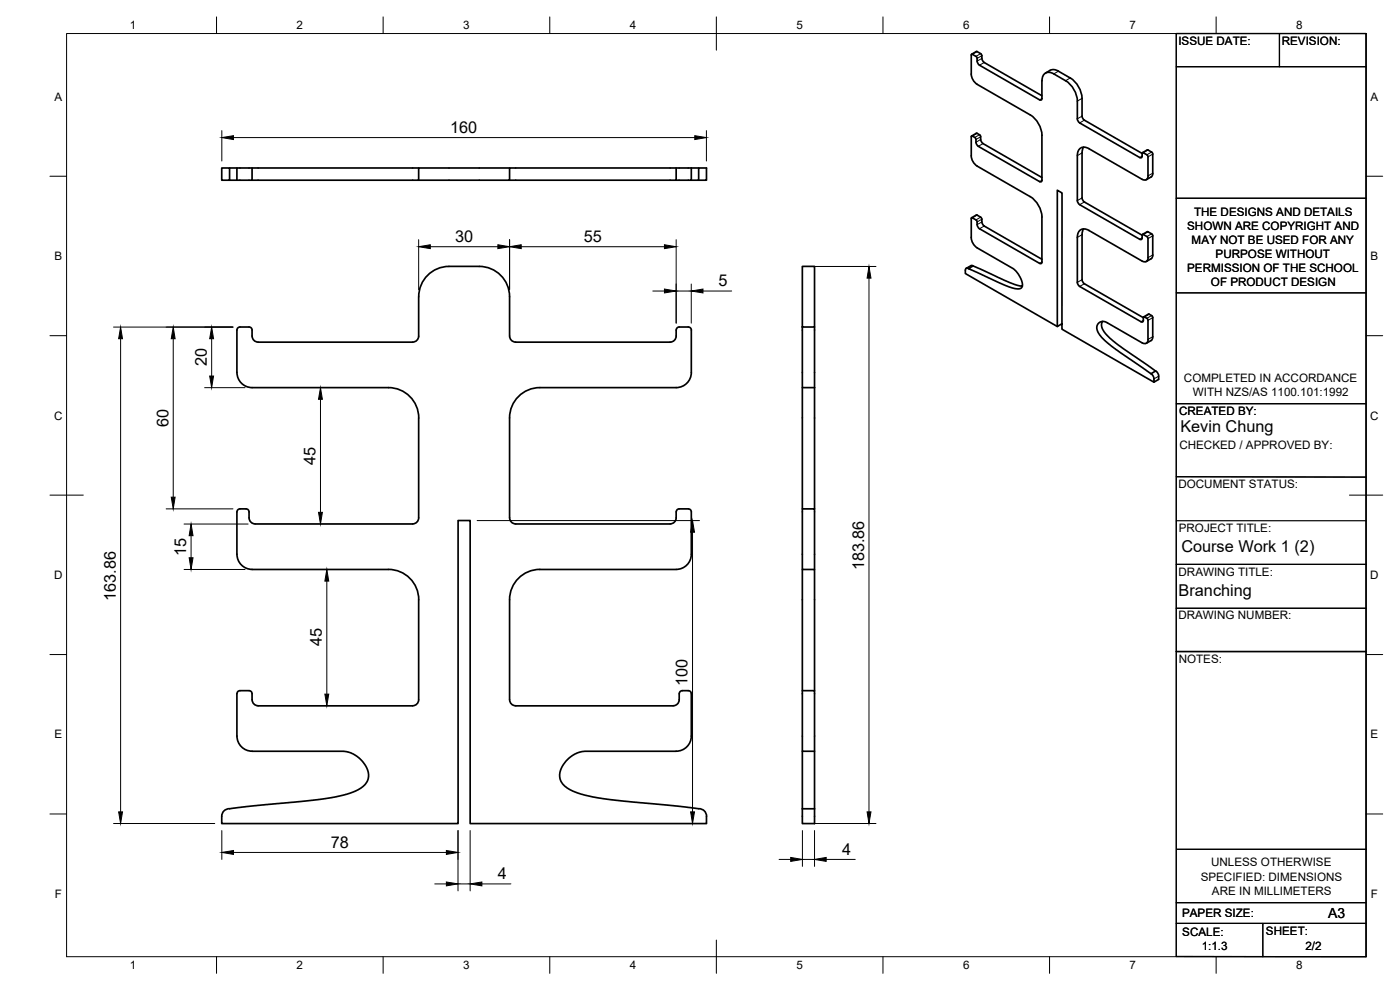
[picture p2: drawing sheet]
<svg xmlns="http://www.w3.org/2000/svg" width="420mm" height="297mm" viewBox="0 0 420 297" stroke-linecap="round" stroke-linejoin="round" font-family="sans-serif">
<!-- layer: Visible -->
<g fill="none" stroke="#000" stroke-width=".51">
<path d="M292.9 16.9l-1.4-.6v5.9l.5 1.8 1.3 1.3M292.9 16.9l.4 .6M293.2 15.5l1.3 .8 .2 1.2M293.2 17.5v.8M293.3 15.5l-1.7 .8M293.3 18.3l.2 .7 .5 .6 18 10.4M294.7 17.5l.2 .7 .5 .5 17.3 10M293.2 25.3l16 9.2a7.8 7.8 0 0 1 3.5 6.1v13.5l-.2 .4h-.5M315.2 21.1l-1.4 .8M315.2 21.1l.9-.2 1 .2 4.1 2.3a7.7 7.7 0 0 1 3.5 6.1v5.3l.5 1 17.6 10.2-.1 1.1-.6 .2-18.1-10.4M316.3 22.2l3.5 2a7.8 7.8 0 0 1 3.5 6.1v5.4l.2 .6 .5 .6M316.3 22.2a2.18 2.18 0 0 0-2.5-.3 2.18 2.18 0 0 0-1.1 2.3v5.3l-.2 .5-.5-.1"/>
<path d="M66.5 50.4h2.4v3.7h-2.4zM68.9 50.4h2.2M75.6 50.4h-4.5v3.7h-2.2M125.6 50.4h-50v3.7h-4.5M152.9 50.4h-27.3v3.7h-50M202.9 50.4h-50v3.7h-27.3M207.5 50.4h2.2M207.5 54.1h2.2v-3.7h2.3v3.7h-2.3M207.5 50.4h-4.6v3.7h-50M207.5 50.4v3.7h-4.6M292.5 41.2l-1-.4v5.9l.5 1.8 1.3 1.3M292.6 41.2l.3 .6a1.94 1.94 0 0 0 .7 2.1l18.4 10.6"/>
<path d="M293.2 49.8l16 9.2a7.8 7.8 0 0 1 3.5 6.1v13.5l-.2 .5-.5-.1M293.2 40l.9 .6 .2 .4a1.92 1.92 0 0 0 .7 2.1l17.7 10.2M293.3 40l-1.7 .8M325.2 44.1l-.5 1.8v13.5l.2 .7 .5 .5 17.4 10-.1 1.1-.6 .1-18.1-10.4M326.9 44.6l15.9 9.2a1.06 1.06 0 0 0 1.2 .1 1.06 1.06 0 0 0 .5-1.1l.1-5.8-.4-.6M326.9 44.6a2.16 2.16 0 0 0-2.5-.2 2.16 2.16 0 0 0-1.1 2.3v13.5l.2 .7 .5 .5M343.1 45.8l1.1 .6M343.1 45.8l-.3 .2M345.6 45.6l-1.2-.6-1.5 .8M345.6 45.6l.4 .6-.1 6.1-.4 .8-1.5 .8M240.8 79.9h3.7v18.2h-3.7zM291.4 79.7l-1.4 .8"/>
<path d="M291.4 79.7l.7 .1M293.2 74.4l11.1 6.4 1.3 1.5 .8 1.3 .4 1.2-.1 1.3-.3 .4-.8 .2-2.6-.6-12.4-5.5 1.4-.8 11.3 5.1 3.5 1M293.2 64.5l1.1 .7M293.2 66.6v.8M293.3 64.6l-1.7 .7M293.3 67.4l.2 .7 .5 .5 18 10.4M293.3 66.6l-.4-.6-1.4-.6v6.5l.9 1.7 .9 .8M294.3 65.2l.3 .3 .1 1.1M294.7 66.6l.2 .7 .5 .5 17.3 10M325.2 68.7l-.5 1.7v13.5l.2 .7 .5 .5 17.7 10.2M326.9 69.2l15.9 9.1a1.06 1.06 0 0 0 1.2 .2 1.06 1.06 0 0 0 .5-1.2l.1-5.7-.4-.6M326.9 69.2a2.16 2.16 0 0 0-2.5-.3 2.16 2.16 0 0 0-1.1 2.3v13.5l.5 1 18.6 10.8 .3 .1 .4-.2v-1.1"/>
<path d="M343.1 70.4l1.1 .6M343.1 70.4l-.3 .2M345.6 70.2l-1.2-.7-1.5 .8M345.6 70.2l.4 .6-.1 6.1-.4 .8-1.5 .8M240.8 98.1v18.2h3.7M244.5 98.1v18.2M290.6 80.6l-.4-.2-.4 .2-.1 1.5 27.6 15.9M318.7 97.1l-1.4 .9v-40.9l1.4 .8v40.9l27.6 15.9M343.5 95.1l.7 .4M343.5 95.1l-.4 .2M344.2 95.5l.4 .6-.1 5.7a1.06 1.06 0 0 1-.5 1.2 1.06 1.06 0 0 1-1.2-.1l-10.9-6.3-1.1-.2-1.1 .6a3.2 3.2 0 0 0 .8 4.1l3.4 3 11.5 8 1.4-.8-11-7.6-2.8-2.3-1.3-1.4-.8-1.3-.3-1.4 .3-.9M344.6 94.3l-1.4 .8"/>
<path d="M344.7 94.3l.9 .4M345.6 94.7l.4 .6-.1 6.1-.4 .8-1.5 .8M75.6 100.8v-1.8a.9 .9 0 0 0-.9-.9h-2.7a.94 .94 0 0 0-.9 .9v12.8a4.5 4.5 0 0 0 4.5 4.5h41a9.1 9.1 0 0 1 9 9.1v30a1.81 1.81 0 0 1-1.8 1.8M75.7 100.8a1.81 1.81 0 0 0 1.8 1.8l46.3 .1M152.9 100.8v-11.8a9.1 9.1 0 0 0-9.1-9.1h-9a9.1 9.1 0 0 0-9.2 9.1v11.8a1.81 1.81 0 0 1-1.8 1.8M153 100.8a1.81 1.81 0 0 0 1.8 1.8l46.3 .1M201.1 102.6a1.81 1.81 0 0 0 1.8-1.8v-1.8a.9 .9 0 0 1 .9-.9h2.8a.9 .9 0 0 1 .9 .9v12.8a4.5 4.5 0 0 1-4.6 4.5h-40.9a9.1 9.1 0 0 0-9.1 9.1v30M240.8 116.3v36.4h3.7v18.2M244.5 116.3v36.4M346.8 111.3l.8 1 .1 1.5-1.4 .9-.1-1.6-.8-1M76.6 157.2h47.2M76.6 157.2a1.85 1.85 0 0 1-1.9-1.8v-1.8a.9 .9 0 0 0-.9-.9h-1.8a.94 .94 0 0 0-.9 .9v12.7a4.6 4.6 0 0 0 4.5 4.6l41-.1a9.1 9.1 0 0 1 9 9.1v30a1.81 1.81 0 0 1-1.8 1.9"/>
<path d="M153 155.4a1.81 1.81 0 0 0 1.8 1.8h46.3M201.1 157.2a1.81 1.81 0 0 0 1.8-1.8v-1.8a.94 .94 0 0 1 .9-.9h2.8a.9 .9 0 0 1 .9 .9v12.7a4.5 4.5 0 0 1-4.6 4.5l-40.9 .1a9.1 9.1 0 0 0-9.1 9v30.1M240.8 152.7v18.2h3.7v36.3M240.8 170.9v36.3h3.7v18.2M75.6 210v-1.9l-.2-.6-.7-.3h-2.7a.94 .94 0 0 0-.9 .9l.1 13.6a4.6 4.6 0 0 0 4.4 3.7h27.1a7.8 7.8 0 0 1 7.8 8.2l-1 1.8-2 1.6-3.3 1.3-3.5 .8-6.8 1-23.8 2.4a4.1 4.1 0 0 0-3.1 1.1l-.4 1-.1 2.5h71v-90.9h3.6v90.9h70.9v-2.5a2.43 2.43 0 0 0-2.7-2l-25.9-2.6-5.5-.9-3.5-.8-3.3-1.3-2.3-1.8-.6-1.2-.2-1.1 .3-2.1a8.7 8.7 0 0 1 7.8-5.4l27.7-.1a4.5 4.5 0 0 0 3.7-4.4v-12.8l-.6-.8-2.1-.1a.94 .94 0 0 0-1 .9 3.3 3.3 0 0 1-.5 3.1l-1.3 .6M75.7 209.9a1.81 1.81 0 0 0 1.8 1.9M77.5 211.8h46.3M153 209.9a1.81 1.81 0 0 0 1.8 1.9M154.7 211.8h47.3M240.8 207.2v18.2h3.7v17.3M240.8 225.4v17.3M240.8 242.7v4.4h3.7v-4.4"/>
<path d="M240.8 242.7h3.7"/>
</g>
<!-- layer: Visible Narrow -->
<g fill="none" stroke="#000" stroke-width=".3">
<path d="M293.2 15.5l-1.4 .8M294.3 16.1l-1.4 .8M294.7 16.7l-1.5 .8M294.7 17.5l-1.5 .8M295.4 18.8l-1.4 .8M312.7 29.6l-.7 .4M317.6 21.4l-1.3 .8M321.2 23.4l-1.4 .8M324.7 29.5l-1.4 .8M324.7 34.8l-1.4 .9M325.4 36.1l-1.4 .8M293.2 40l-1.4 .8"/>
<path d="M294 40.4l-1.5 .8M294.3 41l-1.4 .9M294.3 41.9l-1.4 .8M295 43.1l-1.4 .8M312.7 54.1l-.7 .4M324.7 45.9l-1.4 .8M324.7 59.4l-1.4 .8M342.8 46.8l-.7 .5M344.5 45l-1.4 .8M345.6 45.6l-1.4 .8M345.9 46.2l-1.4 .9M345.9 52l-1.4 .8"/>
<path d="M293.2 64.5l-1.4 .9M294.3 65.2l-1.4 .8M294.7 65.8l-1.5 .8M294.7 66.6l-1.5 .8M295.4 67.8l-1.4 .8M312.7 78.6l-.7 .4M324.7 70.4l-1.4 .8M325.4 60.6l-1.4 .8M342.8 71.4l-.7 .4M344.5 69.6l-1.4 .8M345.6 70.2l-1.4 .8M345.9 70.8l-1.4 .8"/>
<path d="M345.9 76.5l-1.4 .8M324.7 83.9l-1.4 .8M325.4 85.1l-1.4 .8M343.1 96.1l-.7 .4M344.9 94.3l-1.4 .8M345.6 94.7l-1.4 .8M345.9 95.3l-1.4 .8M345.9 101l-1.4 .8M347.7 112.9l-1.4 .8"/>
</g>
<!-- layer: BORDER -->
<g fill="none" stroke="#000" stroke-width=".3">
<path d="M20 10.1h390v276.9h-390zM65 5.1v5M115 5.1v5M165 5.1v5M215 5.1v10M265 5.1v5M315 5.1v5M365 5.1v5M15 52.9h5M410 52.9h5M15 100.7h5M410 100.7h5"/>
<path d="M15 148.6h10M405 148.6h10M15 196.4h5M410 196.4h5M15 244.2h5M410 244.2h5M65 287v5M115 287v5M165 287v5M215 282.1v9.9M265 287v5M315 287v5"/>
<path d="M365 287v5"/>
</g>
<!-- layer: TITLEBLOCK -->
<g fill="none" stroke="#000" stroke-width=".36">
<path d="M353 10.1h57v276.9h-57zM384 10.1v9.9M353 20h57M353 59.5h57M353 87.9h57M353 121.1h57M353 156.2h57M353 143l57 .2M353 169.3h57M353 195.5h57M353 182.5h57M353.1 254.8h57"/>
<path d="M353 270.8h56.9M353 277.1h57M379 277.1v9.9"/>
</g>
<!-- layer: FD_Dimensions -->
<g fill="none" stroke="#000" stroke-width=".3">
<path d="M66.6 39.2v9.1M212 39.2v9.1M70.1 41.3h138.4M125.6 71.9v15M129.1 74h20.3M152.9 71.9v15M156.4 74h43M202.9 71.9v25.1M242.9 80h20M34.1 98.1h35.8M195.9 87.3h3.5M202.9 87.3h4.6"/>
<path d="M207.5 85.2v11.8M211 87.3h8.6M260.8 83.4v160.2M36.2 101.6v142M52 101.6v47.6M61.4 116.3h12.2M63.5 101.6v11.2M96.2 119.8v33.9M49.9 152.7h20M55.2 157.2h19.3M143.2 156.2h66.7M207.8 159.7v83.9"/>
<path d="M55.2 170.9h18.4M57.3 160.7v6.7M98.1 174.4v33.9M34.1 247.1h30.4M66.6 249.2v8.7M70.1 255.8h63.9M137.5 249.2v18.1M141.1 249.2v18.1M143.2 247.1h66.7M233.8 257.9h3.5M240.8 249.2v10.8M240.8 257.9h3.7"/>
<path d="M242.9 247.1h20M244.5 249.2v10.8M247.9 257.9h8.8M130.5 265.2h3.5M137.5 265.2h3.6M144.6 265.2h8.7"/>
</g>
<g fill="#000" stroke="#000" stroke-width=".3">
<path d="M66.6 41.3l3.5-.6v1.2zM208.5 40.7l3.5 .6-3.5 .6zM125.6 74l3.5-.6v1.2zM149.4 73.4l3.5 .6-3.5 .6zM152.9 74l3.5-.6v1.2zM199.4 73.4l3.5 .6-3.5 .6zM199.4 86.7l3.5 .6-3.5 .6zM207.5 87.3l3.5-.6v1.2zM260.8 80l.6 3.4h-1.2zM36.2 98.1l.6 3.5h-1.2zM52 98.1l.6 3.5h-1.2zM63.5 98.1l.6 3.5h-1.2z"/>
<path d="M62.9 112.8h1.2l-.6 3.5zM96.2 116.3l.6 3.5h-1.2zM51.4 149.2h1.2l-.6 3.5zM95.6 153.7h1.2l-.6 3.5zM207.8 156.2l.6 3.5h-1.1zM57.3 157.2l.6 3.5h-1.1zM56.8 167.4h1.1l-.6 3.5zM98.1 170.9l.6 3.5h-1.2zM97.5 208.3h1.2l-.6 3.5zM35.6 243.6h1.2l-.6 3.5zM66.6 255.8l3.5-.6v1.2zM134 255.2l3.5 .6-3.5 .6z"/>
<path d="M207.3 243.6h1.1l-.6 3.5zM237.3 257.3l3.5 .6-3.5 .6zM244.5 257.9l3.4-.6v1.2zM260.2 243.6h1.2l-.6 3.5zM134 264.6l3.5 .6-3.5 .6zM141.1 265.2l3.5-.6v1.2z"/>
</g>
<g font-size="4.9">
<text x="135.1" y="39.8">160</text>
<text x="136.6" y="72.6">30</text>
<text x="175.2" y="72.6">55</text>
<text x="215.7" y="85.9">5</text>
<text x="62.1" y="109.9" transform="rotate(-90 62.1 109.9)">20</text>
<text x="50.5" y="128.1" transform="rotate(-90 50.5 128.1)">60</text>
<text x="354.2" y="129.7">Kevin Chung</text>
<text x="94.7" y="139.4" transform="rotate(-90 94.7 139.4)">45</text>
<text x="55.9" y="166.9" transform="rotate(-90 55.9 166.9)">15</text>
<text x="354.5" y="165.7">Course Work 1 (2)</text>
<text x="259.3" y="171.2" transform="rotate(-90 259.3 171.2)">183.86</text>
<text x="353.7" y="178.7">Branching</text>
<text x="34.7" y="180.2" transform="rotate(-90 34.7 180.2)">163.86</text>
<text x="96.6" y="194" transform="rotate(-90 96.6 194)">45</text>
<text x="206.4" y="205.9" transform="rotate(-90 206.4 205.9)">100</text>
<text x="99.3" y="254.3">78</text>
<text x="252.8" y="256.5">4</text>
<text x="149.4" y="263.8">4</text>
</g>
<text font-size="4.2" x="398.6" y="275.5">A3</text>
<g font-size="3.5">
<text x="39" y="8.8">1</text>
<text x="89" y="8.8">2</text>
<text x="139" y="8.8">3</text>
<text x="189" y="8.8">4</text>
<text x="239" y="8.8">5</text>
<text x="289" y="8.8">6</text>
<text x="339" y="8.8">7</text>
<text x="389" y="8.8">8</text>
<text x="353.7" y="13.6">ISSUE DATE:</text>
<text x="384.7" y="13.6">REVISION:</text>
<text x="16.3" y="30.2">A</text>
<text x="411.3" y="30.2">A</text>
<text x="358.4" y="64.7">THE DESIGNS AND DETAILS</text>
<text x="356.3" y="68.9">SHOWN ARE COPYRIGHT AND</text>
<text x="357.6" y="73.1">MAY NOT BE USED FOR ANY</text>
<text x="364.8" y="77.4">PURPOSE WITHOUT</text>
<text x="16.3" y="78">B</text>
<text x="356.3" y="81.6">PERMISSION OF THE SCHOOL</text>
<text x="411.3" y="78">B</text>
<text x="363.4" y="85.8">OF PRODUCT DESIGN</text>
<text x="355.3" y="114.6">COMPLETED IN ACCORDANCE</text>
<text x="358" y="118.8">WITH NZS/AS 1100.101:1992</text>
<text x="16.2" y="125.9">C</text>
<text x="353.9" y="124.6">CREATED BY:</text>
<text x="411.2" y="125.9">C</text>
<text x="353.9" y="134.7">CHECKED / APPROVED BY:</text>
<text x="353.7" y="146.4">DOCUMENT STATUS:</text>
<text x="353.8" y="159.8">PROJECT TITLE:</text>
<text x="16.2" y="173.7">D</text>
<text x="353.7" y="172.7">DRAWING TITLE:</text>
<text x="411.2" y="173.7">D</text>
<text x="353.7" y="185.9">DRAWING NUMBER:</text>
<text x="353.8" y="198.9">NOTES:</text>
<text x="16.3" y="221.6">E</text>
<text x="411.3" y="221.6">E</text>
<text x="363.5" y="260">UNLESS OTHERWISE</text>
<text x="16.4" y="269.4">F</text>
<text x="360.3" y="264.2">SPECIFIED: DIMENSIONS</text>
<text x="363.7" y="268.4">ARE IN MILLIMETERS</text>
<text x="411.4" y="269.4">F</text>
<text x="354.8" y="275.2">PAPER SIZE:</text>
<text x="354.8" y="280.8">SCALE:</text>
<text x="379.9" y="280.6">SHEET:</text>
<text x="360.7" y="284.9">1:1.3</text>
<text x="391.8" y="285">2/2</text>
<text x="39" y="290.8">1</text>
<text x="89" y="290.8">2</text>
<text x="139" y="290.8">3</text>
<text x="189" y="290.8">4</text>
<text x="239" y="290.8">5</text>
<text x="289" y="290.8">6</text>
<text x="339" y="290.8">7</text>
<text x="389" y="290.8">8</text>
</g>
</svg>
